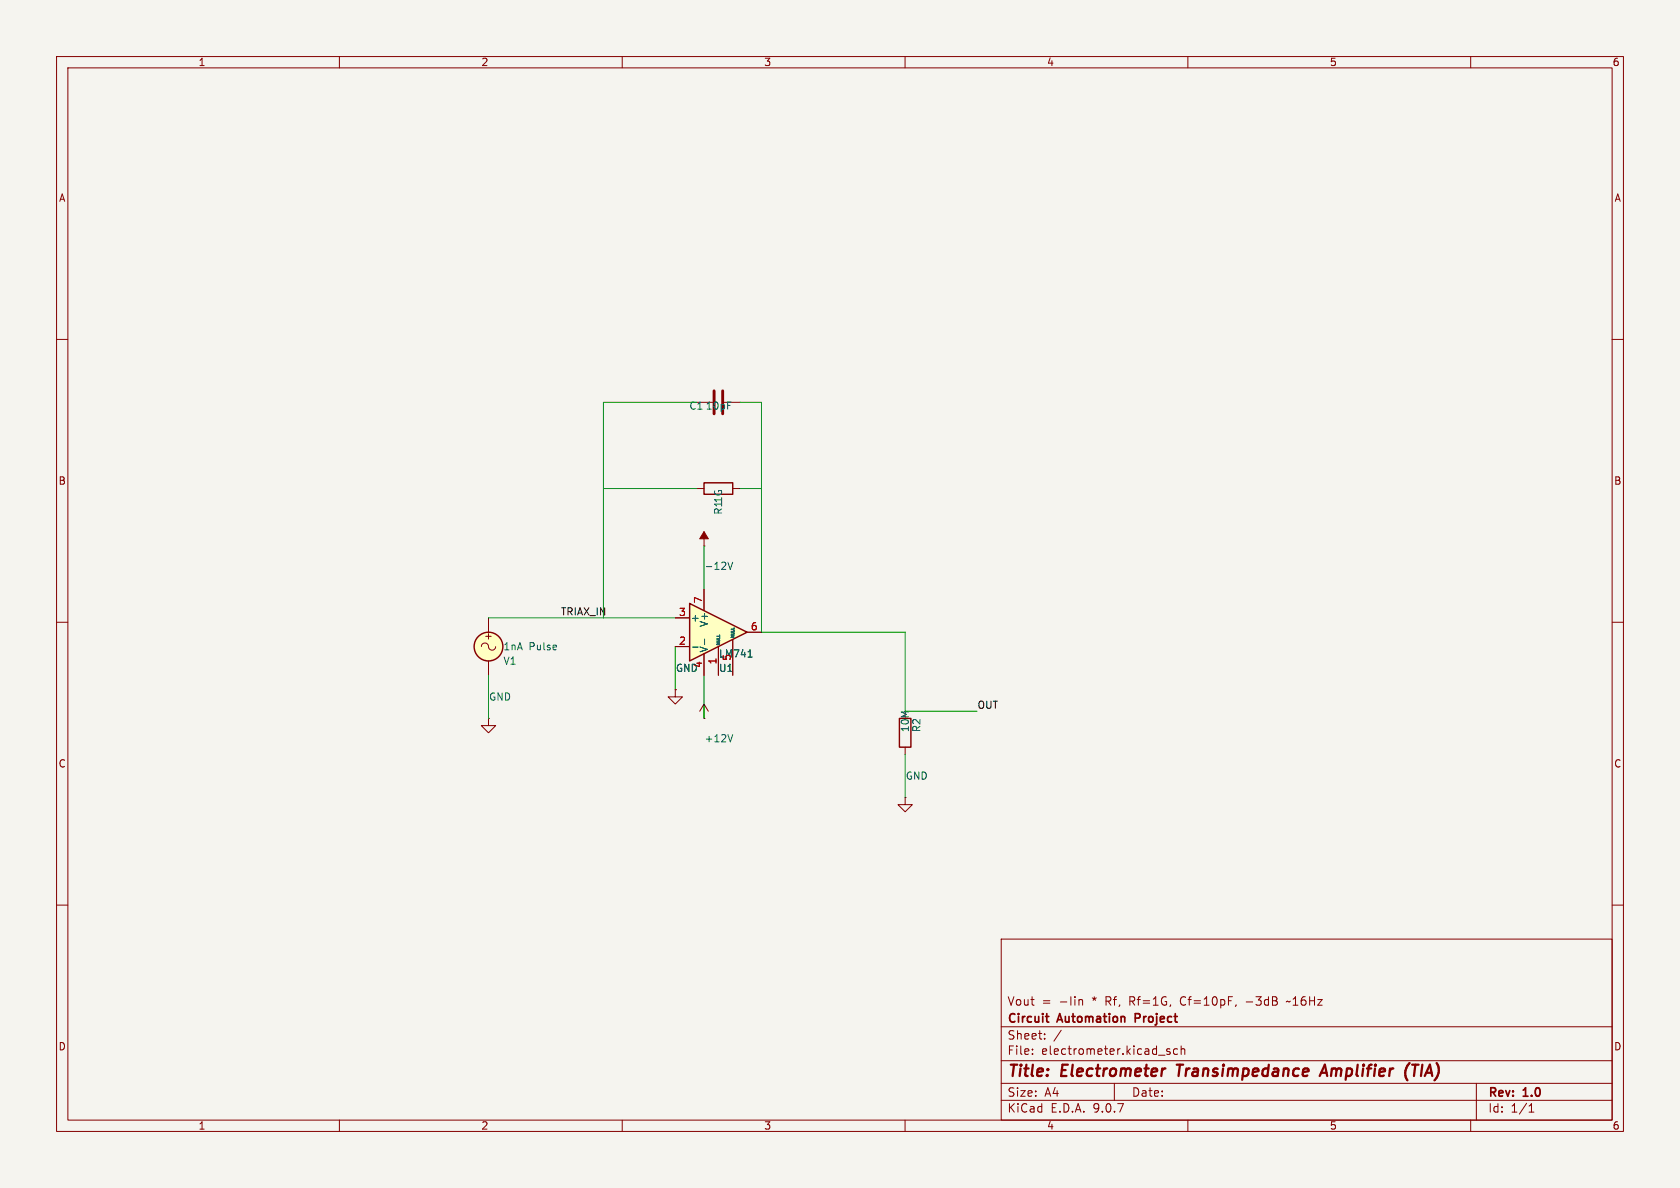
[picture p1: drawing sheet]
(kicad_sch
 (version 20250114)
 (generator "eeschema")
 (generator_version "9.0")
 (paper "A4")
 (title_block
  (title "Electrometer Transimpedance Amplifier (TIA)")
  (rev "1.0")
  (company "Circuit Automation Project")
  (comment 1 "Vout = -Iin * Rf, Rf=1G, Cf=10pF, -3dB ~16Hz"))
 (lib_symbols
  (symbol "LM741:LM741"
   (pin_names
    (offset 0.127)) (exclude_from_sim no) (in_bom yes) (on_board yes)
   (property "Reference" "U" (at 0 6.35 0) (show_name no) (do_not_autoplace no) (effects (font (size 1.27 1.27)) (justify left)))
   (property "Value" "LM741" (at 0 3.81 0) (show_name no) (do_not_autoplace no) (effects (font (size 1.27 1.27)) (justify left)))
   (property "Footprint" "" (at 1.27 1.27 0) (show_name no) (do_not_autoplace no) (hide yes) (effects (font (size 1.27 1.27))))
   (property "Datasheet" "http://www.ti.com/lit/ds/symlink/lm741.pdf" (at 3.81 3.81 0) (show_name no) (do_not_autoplace no) (hide yes) (effects (font (size 1.27 1.27))))
   (property "Description" "Operational Amplifier, DIP-8/TO-99-8" (at 0 0 0) (show_name no) (do_not_autoplace no) (hide yes) (effects (font (size 1.27 1.27))))
   (symbol "LM741_0_1"
    (polyline (pts (xy -5.08 5.08) (xy 5.08 0) (xy -5.08 -5.08) (xy -5.08 5.08)) (stroke (width 0.254) (type default)) (fill (type background))))
   (symbol "LM741_1_1"
    (pin input line (at 0 -7.62 90) (length 5.08) (name "NULL" (effects (font (size 0.508 0.508)))) (number "1" (effects (font (size 1.27 1.27)))))
    (pin input line (at -7.62 -2.54 0) (length 2.54) (name "-" (effects (font (size 1.27 1.27)))) (number "2" (effects (font (size 1.27 1.27)))))
    (pin input line (at -7.62 2.54 0) (length 2.54) (name "+" (effects (font (size 1.27 1.27)))) (number "3" (effects (font (size 1.27 1.27)))))
    (pin power_in line (at -2.54 -7.62 90) (length 3.81) (name "V-" (effects (font (size 1.27 1.27)))) (number "4" (effects (font (size 1.27 1.27)))))
    (pin input line (at 2.54 -7.62 90) (length 6.35) (name "NULL" (effects (font (size 0.508 0.508)))) (number "5" (effects (font (size 1.27 1.27)))))
    (pin output line (at 7.62 0 180) (length 2.54) (name "" (effects (font (size 1.27 1.27)))) (number "6" (effects (font (size 1.27 1.27)))))
    (pin power_in line (at -2.54 7.62 270) (length 3.81) (name "V+" (effects (font (size 1.27 1.27)))) (number "7" (effects (font (size 1.27 1.27)))))
    (pin no_connect line (at 0 2.54 270) (length 2.54) (hide yes) (name "NC" (effects (font (size 1.27 1.27)))) (number "8" (effects (font (size 1.27 1.27))))))
   (embedded_fonts no))
  (symbol "R:R"
   (pin_numbers (hide yes))
   (pin_names
    (offset 0)) (exclude_from_sim no) (in_bom yes) (on_board yes)
   (property "Reference" "R" (at 2.032 0 90) (show_name no) (do_not_autoplace no) (effects (font (size 1.27 1.27))))
   (property "Value" "R" (at 0 0 90) (show_name no) (do_not_autoplace no) (effects (font (size 1.27 1.27))))
   (property "Footprint" "" (at -1.778 0 90) (show_name no) (do_not_autoplace no) (hide yes) (effects (font (size 1.27 1.27))))
   (property "Datasheet" "" (at 0 0 0) (show_name no) (do_not_autoplace no) (hide yes) (effects (font (size 1.27 1.27))))
   (property "Description" "Resistor" (at 0 0 0) (show_name no) (do_not_autoplace no) (hide yes) (effects (font (size 1.27 1.27))))
   (symbol "R_0_1"
    (rectangle (start -1.016 -2.54) (end 1.016 2.54) (stroke (width 0.254) (type default)) (fill (type none))))
   (symbol "R_1_1"
    (pin passive line (at 0 3.81 270) (length 1.27) (name "" (effects (font (size 1.27 1.27)))) (number "1" (effects (font (size 1.27 1.27)))))
    (pin passive line (at 0 -3.81 90) (length 1.27) (name "" (effects (font (size 1.27 1.27)))) (number "2" (effects (font (size 1.27 1.27))))))
   (embedded_fonts no))
  (symbol "C:C"
   (pin_numbers (hide yes))
   (pin_names
    (offset 0.254)) (exclude_from_sim no) (in_bom yes) (on_board yes)
   (property "Reference" "C" (at 0.635 2.54 0) (show_name no) (do_not_autoplace no) (effects (font (size 1.27 1.27)) (justify left)))
   (property "Value" "C" (at 0.635 -2.54 0) (show_name no) (do_not_autoplace no) (effects (font (size 1.27 1.27)) (justify left)))
   (property "Footprint" "" (at 0.9652 -3.81 0) (show_name no) (do_not_autoplace no) (hide yes) (effects (font (size 1.27 1.27))))
   (property "Datasheet" "" (at 0 0 0) (show_name no) (do_not_autoplace no) (hide yes) (effects (font (size 1.27 1.27))))
   (property "Description" "Unpolarized capacitor" (at 0 0 0) (show_name no) (do_not_autoplace no) (hide yes) (effects (font (size 1.27 1.27))))
   (symbol "C_0_1"
    (polyline (pts (xy -2.032 0.762) (xy 2.032 0.762)) (stroke (width 0.508) (type default)) (fill (type none)))
    (polyline (pts (xy -2.032 -0.762) (xy 2.032 -0.762)) (stroke (width 0.508) (type default)) (fill (type none))))
   (symbol "C_1_1"
    (pin passive line (at 0 3.81 270) (length 2.794) (name "" (effects (font (size 1.27 1.27)))) (number "1" (effects (font (size 1.27 1.27)))))
    (pin passive line (at 0 -3.81 90) (length 2.794) (name "" (effects (font (size 1.27 1.27)))) (number "2" (effects (font (size 1.27 1.27))))))
   (embedded_fonts no))
  (symbol "GND:GND"
   (power)
   (pin_numbers (hide yes))
   (pin_names
    (offset 0) (hide yes)) (exclude_from_sim no) (in_bom yes) (on_board yes)
   (property "Reference" "#PWR" (at 0 -6.35 0) (show_name no) (do_not_autoplace no) (hide yes) (effects (font (size 1.27 1.27))))
   (property "Value" "GND" (at 0 -3.81 0) (show_name no) (do_not_autoplace no) (effects (font (size 1.27 1.27))))
   (property "Footprint" "" (at 0 0 0) (show_name no) (do_not_autoplace no) (hide yes) (effects (font (size 1.27 1.27))))
   (property "Datasheet" "" (at 0 0 0) (show_name no) (do_not_autoplace no) (hide yes) (effects (font (size 1.27 1.27))))
   (property "Description" "Power symbol creates a global label with name \"GND\" , ground" (at 0 0 0) (show_name no) (do_not_autoplace no) (hide yes) (effects (font (size 1.27 1.27))))
   (symbol "GND_0_1"
    (polyline (pts (xy 0 0) (xy 0 -1.27) (xy 1.27 -1.27) (xy 0 -2.54) (xy -1.27 -1.27) (xy 0 -1.27)) (stroke (width 0) (type default)) (fill (type none))))
   (symbol "GND_1_1"
    (pin power_in line (at 0 0 270) (length 0) (name "" (effects (font (size 1.27 1.27)))) (number "1" (effects (font (size 1.27 1.27))))))
   (embedded_fonts no))
  (symbol "VCC:VCC"
   (power)
   (pin_numbers (hide yes))
   (pin_names
    (offset 0) (hide yes)) (exclude_from_sim no) (in_bom yes) (on_board yes)
   (property "Reference" "#PWR" (at 0 -3.81 0) (show_name no) (do_not_autoplace no) (hide yes) (effects (font (size 1.27 1.27))))
   (property "Value" "VCC" (at 0 3.556 0) (show_name no) (do_not_autoplace no) (effects (font (size 1.27 1.27))))
   (property "Footprint" "" (at 0 0 0) (show_name no) (do_not_autoplace no) (hide yes) (effects (font (size 1.27 1.27))))
   (property "Datasheet" "" (at 0 0 0) (show_name no) (do_not_autoplace no) (hide yes) (effects (font (size 1.27 1.27))))
   (property "Description" "Power symbol creates a global label with name \"VCC\"" (at 0 0 0) (show_name no) (do_not_autoplace no) (hide yes) (effects (font (size 1.27 1.27))))
   (symbol "VCC_0_1"
    (polyline (pts (xy -0.762 1.27) (xy 0 2.54)) (stroke (width 0) (type default)) (fill (type none)))
    (polyline (pts (xy 0 2.54) (xy 0.762 1.27)) (stroke (width 0) (type default)) (fill (type none)))
    (polyline (pts (xy 0 0) (xy 0 2.54)) (stroke (width 0) (type default)) (fill (type none))))
   (symbol "VCC_1_1"
    (pin power_in line (at 0 0 90) (length 0) (name "" (effects (font (size 1.27 1.27)))) (number "1" (effects (font (size 1.27 1.27))))))
   (embedded_fonts no))
  (symbol "VEE:VEE"
   (power)
   (pin_numbers (hide yes))
   (pin_names
    (offset 0) (hide yes)) (exclude_from_sim no) (in_bom yes) (on_board yes)
   (property "Reference" "#PWR" (at 0 -3.81 0) (show_name no) (do_not_autoplace no) (hide yes) (effects (font (size 1.27 1.27))))
   (property "Value" "VEE" (at 0 3.556 0) (show_name no) (do_not_autoplace no) (effects (font (size 1.27 1.27))))
   (property "Footprint" "" (at 0 0 0) (show_name no) (do_not_autoplace no) (hide yes) (effects (font (size 1.27 1.27))))
   (property "Datasheet" "" (at 0 0 0) (show_name no) (do_not_autoplace no) (hide yes) (effects (font (size 1.27 1.27))))
   (property "Description" "Power symbol creates a global label with name \"VEE\"" (at 0 0 0) (show_name no) (do_not_autoplace no) (hide yes) (effects (font (size 1.27 1.27))))
   (symbol "VEE_0_1"
    (polyline (pts (xy 0 0) (xy 0 2.54)) (stroke (width 0) (type default)) (fill (type none)))
    (polyline (pts (xy 0.762 1.27) (xy -0.762 1.27) (xy 0 2.54) (xy 0.762 1.27)) (stroke (width 0) (type default)) (fill (type outline))))
   (symbol "VEE_1_1"
    (pin power_in line (at 0 0 90) (length 0) (name "" (effects (font (size 1.27 1.27)))) (number "1" (effects (font (size 1.27 1.27))))))
   (embedded_fonts no))
  (symbol "VSIN:VSIN"
   (pin_numbers (hide yes))
   (pin_names
    (offset 0.0254)) (exclude_from_sim no) (in_bom yes) (on_board yes)
   (property "Reference" "V" (at 2.54 2.54 0) (show_name no) (do_not_autoplace no) (effects (font (size 1.27 1.27)) (justify left)))
   (property "Value" "VSIN" (at 2.54 0 0) (show_name no) (do_not_autoplace no) (effects (font (size 1.27 1.27)) (justify left)))
   (property "Footprint" "" (at 0 0 0) (show_name no) (do_not_autoplace no) (hide yes) (effects (font (size 1.27 1.27))))
   (property "Datasheet" "https://ngspice.sourceforge.io/docs/ngspice-html-manual/manual.xhtml#sec_Independent_Sources_for" (at 0 0 0) (show_name no) (do_not_autoplace no) (hide yes) (effects (font (size 1.27 1.27))))
   (property "Description" "Voltage source, sinusoidal" (at 0 0 0) (show_name no) (do_not_autoplace no) (hide yes) (effects (font (size 1.27 1.27))))
   (property "Sim.Pins" "1=+ 2=-" (at 0 0 0) (show_name no) (do_not_autoplace no) (hide yes) (effects (font (size 1.27 1.27))))
   (property "Sim.Params" "dc=0 ampl=1 f=1k ac=1" (at 2.54 -2.54 0) (show_name no) (do_not_autoplace no) (effects (font (size 1.27 1.27)) (justify left)))
   (property "Sim.Type" "SIN" (at 0 0 0) (show_name no) (do_not_autoplace no) (hide yes) (effects (font (size 1.27 1.27))))
   (property "Sim.Device" "V" (at 0 0 0) (show_name no) (do_not_autoplace no) (hide yes) (effects (font (size 1.27 1.27)) (justify left)))
   (symbol "VSIN_0_0"
    (arc (start -1.27 0) (mid -0.635 0.6323) (end 0 0) (stroke (width 0) (type default)) (fill (type none)))
    (arc (start 1.27 0) (mid 0.635 -0.6323) (end 0 0) (stroke (width 0) (type default)) (fill (type none)))
    (text "+" (at 0 1.905 0) (effects (font (size 1.27 1.27)))))
   (symbol "VSIN_0_1"
    (circle (center 0 0) (radius 2.54) (stroke (width 0.254) (type default)) (fill (type background))))
   (symbol "VSIN_1_1"
    (pin passive line (at 0 5.08 270) (length 2.54) (name "" (effects (font (size 1.27 1.27)))) (number "1" (effects (font (size 1.27 1.27)))))
    (pin passive line (at 0 -5.08 90) (length 2.54) (name "" (effects (font (size 1.27 1.27)))) (number "2" (effects (font (size 1.27 1.27))))))
   (embedded_fonts no)))
 (symbol
  (lib_id "LM741:LM741")
  (at 127 111.76 0)
  (unit 1)
  (exclude_from_sim no)
  (in_bom yes)
  (on_board yes)
  (dnp no)
  (fields_autoplaced no)
  (property "Reference" "U1" (at 127 118.11 0.0000) (effects (font (size 1.27 1.27)) (justify left)))
  (property "Value" "LM741" (at 127 115.57 0.0000) (effects (font (size 1.27 1.27)) (justify left)))
  (pin "1")
  (pin "2")
  (pin "3")
  (pin "4")
  (pin "5")
  (pin "6")
  (pin "7")
  (pin "8"))
 (symbol
  (lib_id "R:R")
  (at 127 86.36 90)
  (unit 1)
  (exclude_from_sim no)
  (in_bom yes)
  (on_board yes)
  (dnp no)
  (fields_autoplaced no)
  (property "Reference" "R1" (at 127 88.392 180) (effects (font (size 1.27 1.27)) (justify left)))
  (property "Value" "1G" (at 127 86.36 180) (effects (font (size 1.27 1.27)) (justify left)))
  (pin "1")
  (pin "2"))
 (symbol
  (lib_id "C:C")
  (at 127 71.12 90)
  (unit 1)
  (exclude_from_sim no)
  (in_bom yes)
  (on_board yes)
  (dnp no)
  (fields_autoplaced no)
  (property "Reference" "C1" (at 124.46 71.755 90) (effects (font (size 1.27 1.27)) (justify left)))
  (property "Value" "10pF" (at 129.54 71.755 90) (effects (font (size 1.27 1.27)) (justify left)))
  (pin "1")
  (pin "2"))
 (symbol
  (lib_id "R:R")
  (at 160.02 129.54 0)
  (unit 1)
  (exclude_from_sim no)
  (in_bom yes)
  (on_board yes)
  (dnp no)
  (fields_autoplaced no)
  (property "Reference" "R2" (at 162.052 129.54 90) (effects (font (size 1.27 1.27)) (justify left)))
  (property "Value" "10M" (at 160.02 129.54 90) (effects (font (size 1.27 1.27)) (justify left)))
  (pin "1")
  (pin "2"))
 (symbol
  (lib_id "GND:GND")
  (at 119.38 121.92 0)
  (unit 1)
  (exclude_from_sim no)
  (in_bom yes)
  (on_board yes)
  (dnp no)
  (fields_autoplaced no)
  (property "Reference" "#PWR01" (at 119.38 115.57 0.0000) (hide yes) (effects (font (size 1.27 1.27)) (justify left)))
  (property "Value" "GND" (at 119.38 118.11 0.0000) (effects (font (size 1.27 1.27)) (justify left)))
  (pin "1"))
 (symbol
  (lib_id "VCC:VCC")
  (at 124.46 127 0)
  (unit 1)
  (exclude_from_sim no)
  (in_bom yes)
  (on_board yes)
  (dnp no)
  (fields_autoplaced no)
  (property "Reference" "#PWR02" (at 124.46 123.19 0.0000) (hide yes) (effects (font (size 1.27 1.27)) (justify left)))
  (property "Value" "+12V" (at 124.46 130.556 0.0000) (effects (font (size 1.27 1.27)) (justify left)))
  (pin "1"))
 (symbol
  (lib_id "VEE:VEE")
  (at 124.46 96.52 0)
  (unit 1)
  (exclude_from_sim no)
  (in_bom yes)
  (on_board yes)
  (dnp no)
  (fields_autoplaced no)
  (property "Reference" "#PWR03" (at 124.46 92.71 0.0000) (hide yes) (effects (font (size 1.27 1.27)) (justify left)))
  (property "Value" "-12V" (at 124.46 100.076 0.0000) (effects (font (size 1.27 1.27)) (justify left)))
  (pin "1"))
 (symbol
  (lib_id "GND:GND")
  (at 160.02 140.97 0)
  (unit 1)
  (exclude_from_sim no)
  (in_bom yes)
  (on_board yes)
  (dnp no)
  (fields_autoplaced no)
  (property "Reference" "#PWR04" (at 160.02 134.62 0.0000) (hide yes) (effects (font (size 1.27 1.27)) (justify left)))
  (property "Value" "GND" (at 160.02 137.16 0.0000) (effects (font (size 1.27 1.27)) (justify left)))
  (pin "1"))
 (symbol
  (lib_id "VSIN:VSIN")
  (at 86.36 114.3 0)
  (unit 1)
  (exclude_from_sim no)
  (in_bom yes)
  (on_board yes)
  (dnp no)
  (fields_autoplaced no)
  (property "Reference" "V1" (at 88.9 116.84 0.0000) (effects (font (size 1.27 1.27)) (justify left)))
  (property "Value" "1nA Pulse" (at 88.9 114.3 0.0000) (effects (font (size 1.27 1.27)) (justify left)))
  (pin "1")
  (pin "2"))
 (symbol
  (lib_id "GND:GND")
  (at 86.36 127 0)
  (unit 1)
  (exclude_from_sim no)
  (in_bom yes)
  (on_board yes)
  (dnp no)
  (fields_autoplaced no)
  (property "Reference" "#PWR05" (at 86.36 120.65 0.0000) (hide yes) (effects (font (size 1.27 1.27)) (justify left)))
  (property "Value" "GND" (at 86.36 123.19 0.0000) (effects (font (size 1.27 1.27)) (justify left)))
  (pin "1"))
 (wire
  (pts (xy 106.68 109.22) (xy 119.38 109.22))
  (stroke (width 0) (type default)))
 (wire
  (pts (xy 106.68 109.22) (xy 106.68 86.36))
  (stroke (width 0) (type default)))
 (wire
  (pts (xy 106.68 86.36) (xy 123.19 86.36))
  (stroke (width 0) (type default)))
 (wire
  (pts (xy 130.81 86.36) (xy 134.62 86.36))
  (stroke (width 0) (type default)))
 (wire
  (pts (xy 134.62 86.36) (xy 134.62 111.76))
  (stroke (width 0) (type default)))
 (wire
  (pts (xy 106.68 86.36) (xy 106.68 71.12))
  (stroke (width 0) (type default)))
 (wire
  (pts (xy 106.68 71.12) (xy 123.19 71.12))
  (stroke (width 0) (type default)))
 (wire
  (pts (xy 130.81 71.12) (xy 134.62 71.12))
  (stroke (width 0) (type default)))
 (wire
  (pts (xy 134.62 71.12) (xy 134.62 86.36))
  (stroke (width 0) (type default)))
 (wire
  (pts (xy 134.62 111.76) (xy 160.02 111.76))
  (stroke (width 0) (type default)))
 (wire
  (pts (xy 160.02 111.76) (xy 160.02 125.73))
  (stroke (width 0) (type default)))
 (wire
  (pts (xy 119.38 114.3) (xy 119.38 121.92))
  (stroke (width 0) (type default)))
 (wire
  (pts (xy 124.46 119.38) (xy 124.46 127))
  (stroke (width 0) (type default)))
 (wire
  (pts (xy 124.46 96.52) (xy 124.46 104.14))
  (stroke (width 0) (type default)))
 (wire
  (pts (xy 160.02 133.35) (xy 160.02 140.97))
  (stroke (width 0) (type default)))
 (wire
  (pts (xy 86.36 109.22) (xy 106.68 109.22))
  (stroke (width 0) (type default)))
 (wire
  (pts (xy 86.36 119.38) (xy 86.36 127))
  (stroke (width 0) (type default)))
 (wire
  (pts (xy 160.02 125.73) (xy 172.72 125.73))
  (stroke (width 0) (type default)))
 (label "OUT"
  (at 172.72 125.73 0)
  (effects (font (size 1.27 1.27)) (justify left bottom)))
 (label "TRIAX_IN"
  (at 99.06 109.22 0)
  (effects (font (size 1.27 1.27)) (justify left bottom)))
 (sheet_instances
  (path ""
   (page "1")))
 (embedded_fonts no))
